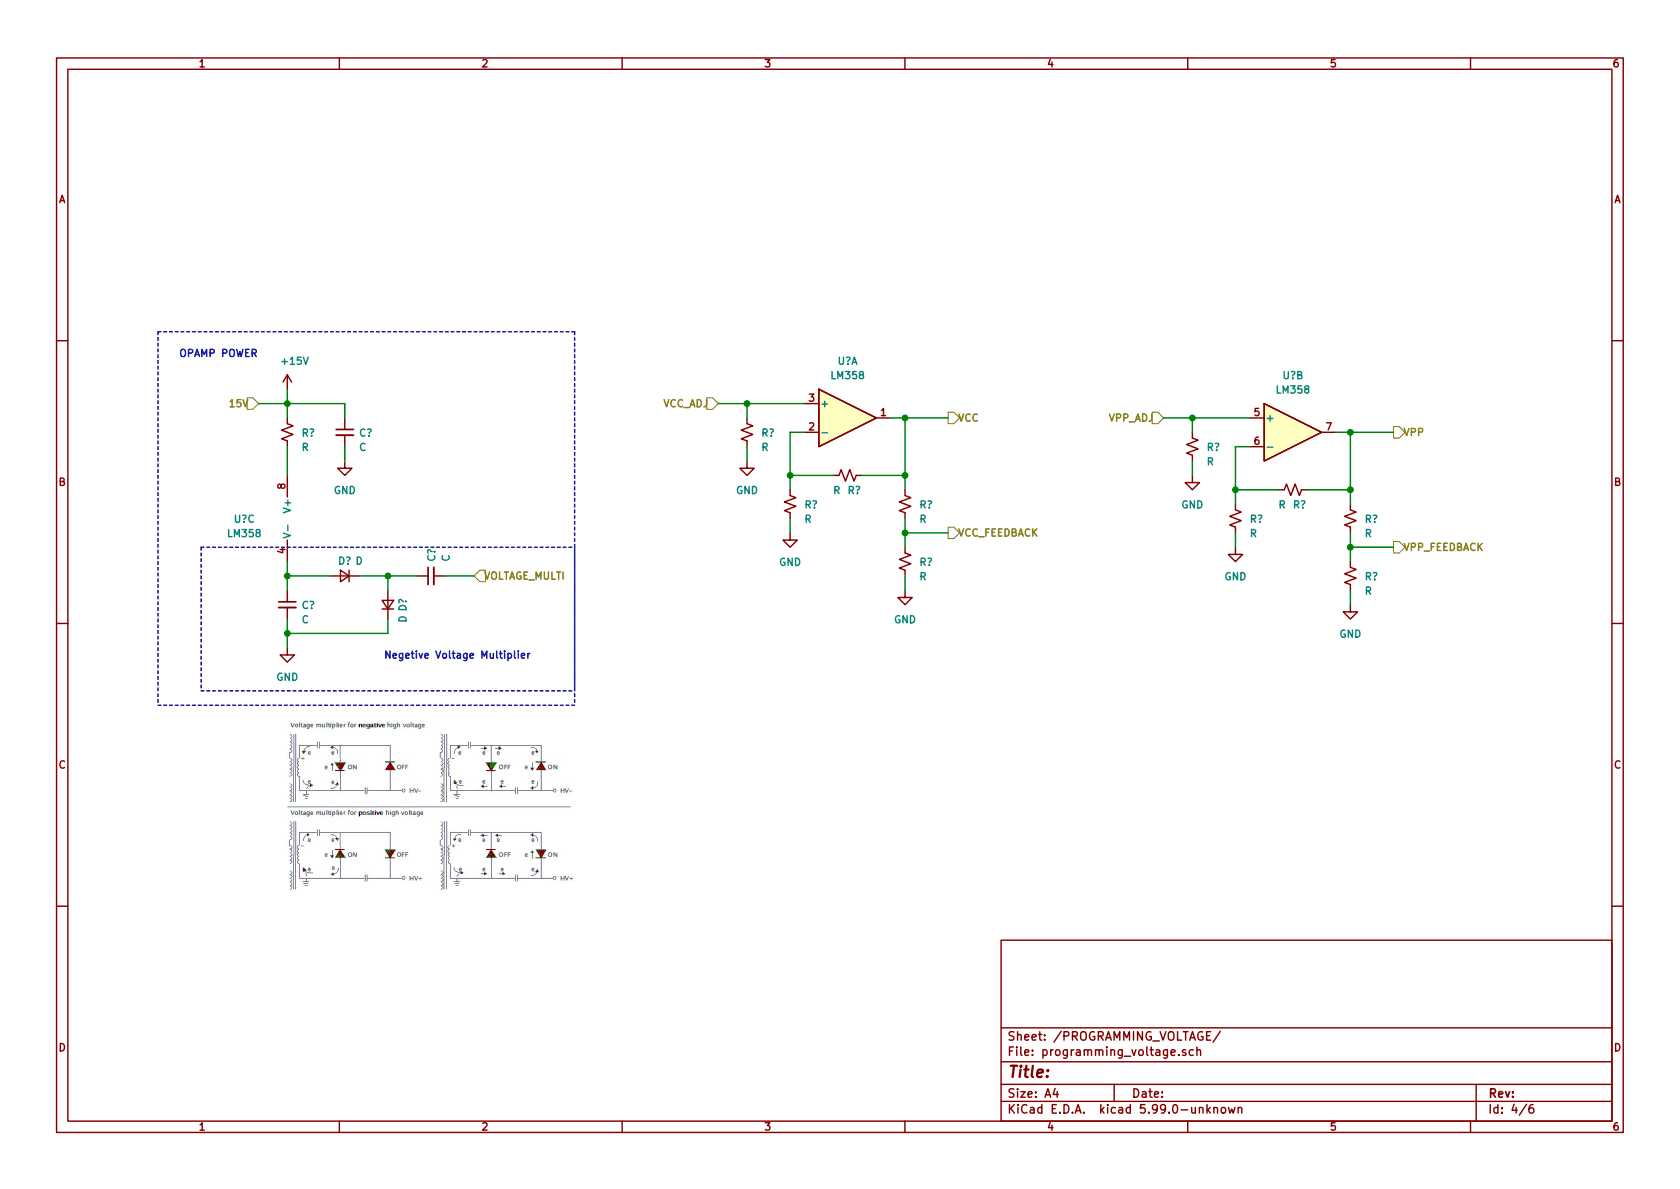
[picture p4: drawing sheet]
EESchema Schematic File Version 5
EELAYER 33 0
EELAYER END
$Descr A4 11693 8268
encoding utf-8
Sheet 3 6
Title ""
Date ""
Rev ""
Comp ""
Comment1 ""
Comment2 ""
Comment3 ""
Comment4 ""
Comment5 ""
Comment6 ""
Comment7 ""
Comment8 ""
Comment9 ""
$EndDescr
Connection ~ 5200 2800
Connection ~ 5500 3300
Connection ~ 6300 2900
Connection ~ 6300 3300
Connection ~ 6300 3700
Connection ~ 8600 3400
Connection ~ 8300 2900
Connection ~ 9400 3800
Connection ~ 9400 3400
Connection ~ 9400 3000
Connection ~ 2000 2800
Connection ~ 2000 4000
Connection ~ 2000 4400
Connection ~ 2700 4000
Wire Wire Line
	1800 2800 2000 2800
Wire Wire Line
	2000 2700 2000 2800
Wire Wire Line
	2000 2800 2000 2900
Wire Wire Line
	2000 2800 2400 2800
Wire Wire Line
	2000 3100 2000 3300
Wire Wire Line
	2000 3900 2000 4000
Wire Wire Line
	2000 4000 2000 4100
Wire Wire Line
	2000 4000 2300 4000
Wire Wire Line
	2000 4300 2000 4400
Wire Wire Line
	2000 4400 2000 4500
Wire Wire Line
	2000 4400 2700 4400
Wire Wire Line
	2400 2800 2400 2900
Wire Wire Line
	2400 3100 2400 3200
Wire Wire Line
	2500 4000 2700 4000
Wire Wire Line
	2700 4000 2900 4000
Wire Wire Line
	2700 4100 2700 4000
Wire Wire Line
	2700 4400 2700 4300
Wire Wire Line
	3100 4000 3300 4000
Wire Wire Line
	5000 2800 5200 2800
Wire Wire Line
	5200 2800 5200 2900
Wire Wire Line
	5200 2800 5600 2800
Wire Wire Line
	5200 3100 5200 3200
Wire Wire Line
	5500 3000 5500 3300
Wire Wire Line
	5500 3300 5500 3400
Wire Wire Line
	5500 3300 5800 3300
Wire Wire Line
	5500 3600 5500 3700
Wire Wire Line
	5600 3000 5500 3000
Wire Wire Line
	6000 3300 6300 3300
Wire Wire Line
	6200 2900 6300 2900
Wire Wire Line
	6300 2900 6300 3300
Wire Wire Line
	6300 2900 6600 2900
Wire Wire Line
	6300 3300 6300 3400
Wire Wire Line
	6300 3600 6300 3700
Wire Wire Line
	6300 3700 6300 3800
Wire Wire Line
	6300 3700 6600 3700
Wire Wire Line
	6300 4000 6300 4100
Wire Wire Line
	8100 2900 8300 2900
Wire Wire Line
	8300 2900 8300 3000
Wire Wire Line
	8300 2900 8700 2900
Wire Wire Line
	8300 3200 8300 3300
Wire Wire Line
	8600 3100 8600 3400
Wire Wire Line
	8600 3400 8600 3500
Wire Wire Line
	8600 3400 8900 3400
Wire Wire Line
	8600 3700 8600 3800
Wire Wire Line
	8700 3100 8600 3100
Wire Wire Line
	9100 3400 9400 3400
Wire Wire Line
	9300 3000 9400 3000
Wire Wire Line
	9400 3000 9400 3400
Wire Wire Line
	9400 3000 9700 3000
Wire Wire Line
	9400 3400 9400 3500
Wire Wire Line
	9400 3700 9400 3800
Wire Wire Line
	9400 3800 9400 3900
Wire Wire Line
	9400 3800 9700 3800
Wire Wire Line
	9400 4100 9400 4200
Wire Notes Line
	1100 2300 1100 4900
Wire Notes Line
	1100 2300 4000 2300
Wire Notes Line
	1400 3800 1400 4800
Wire Notes Line
	1400 3800 4000 3800
Wire Notes Line
	1400 4800 4000 4800
Wire Notes Line
	4000 2300 4000 4900
Wire Notes Line
	4000 3800 4000 4800
Wire Notes Line
	4000 4900 1100 4900
Text Notes 1800 2500 2    50   ~ 10
OPAMP POWER
Text Notes 3700 4600 2    50   ~ 10
Negetive Voltage Multiplier
Text HLabel 1800 2800 0    50   Input ~ 0
15V
Text HLabel 3300 4000 2    50   Input ~ 0
VOLTAGE_MULTI
Text HLabel 5000 2800 0    50   Input ~ 0
VCC_ADJ
Text HLabel 6600 2900 2    50   Output ~ 0
VCC
Text HLabel 6600 3700 2    50   Output ~ 0
VCC_FEEDBACK
Text HLabel 8100 2900 0    50   Input ~ 0
VPP_ADJ
Text HLabel 9700 3000 2    50   Output ~ 0
VPP
Text HLabel 9700 3800 2    50   Output ~ 0
VPP_FEEDBACK
$Comp
L power:+15V #PWR?
U 1 1
P 2000 2700
F 0 "#PWR?" H 2000 2550 50  0001 C CNN
F 1 "+15V" H 2050 2900 50  0000 C CNN
F 2 "" H 2000 2700 50  0001 C CNN
F 3 "" H 2000 2700 50  0001 C CNN
	1    2000 2700
	1    0    0    -1  
$EndComp
$Comp
L power:GND #PWR?
U 1 1
P 2000 4500
F 0 "#PWR?" H 2000 4250 50  0001 C CNN
F 1 "GND" H 2000 4300 50  0000 C CNN
F 2 "" H 2000 4500 50  0001 C CNN
F 3 "" H 2000 4500 50  0001 C CNN
	1    2000 4500
	1    0    0    -1  
$EndComp
$Comp
L power:GND #PWR?
U 1 1
P 2400 3200
F 0 "#PWR?" H 2400 2950 50  0001 C CNN
F 1 "GND" H 2400 3000 50  0000 C CNN
F 2 "" H 2400 3200 50  0001 C CNN
F 3 "" H 2400 3200 50  0001 C CNN
	1    2400 3200
	1    0    0    -1  
$EndComp
$Comp
L power:GND #PWR?
U 1 1
P 5200 3200
F 0 "#PWR?" H 5200 2950 50  0001 C CNN
F 1 "GND" H 5200 3000 50  0000 C CNN
F 2 "" H 5200 3200 50  0001 C CNN
F 3 "" H 5200 3200 50  0001 C CNN
	1    5200 3200
	1    0    0    -1  
$EndComp
$Comp
L power:GND #PWR?
U 1 1
P 5500 3700
F 0 "#PWR?" H 5500 3450 50  0001 C CNN
F 1 "GND" H 5500 3500 50  0000 C CNN
F 2 "" H 5500 3700 50  0001 C CNN
F 3 "" H 5500 3700 50  0001 C CNN
	1    5500 3700
	1    0    0    -1  
$EndComp
$Comp
L power:GND #PWR?
U 1 1
P 6300 4100
F 0 "#PWR?" H 6300 3850 50  0001 C CNN
F 1 "GND" H 6300 3900 50  0000 C CNN
F 2 "" H 6300 4100 50  0001 C CNN
F 3 "" H 6300 4100 50  0001 C CNN
	1    6300 4100
	1    0    0    -1  
$EndComp
$Comp
L power:GND #PWR?
U 1 1
P 8300 3300
F 0 "#PWR?" H 8300 3050 50  0001 C CNN
F 1 "GND" H 8300 3100 50  0000 C CNN
F 2 "" H 8300 3300 50  0001 C CNN
F 3 "" H 8300 3300 50  0001 C CNN
	1    8300 3300
	1    0    0    -1  
$EndComp
$Comp
L power:GND #PWR?
U 1 1
P 8600 3800
F 0 "#PWR?" H 8600 3550 50  0001 C CNN
F 1 "GND" H 8600 3600 50  0000 C CNN
F 2 "" H 8600 3800 50  0001 C CNN
F 3 "" H 8600 3800 50  0001 C CNN
	1    8600 3800
	1    0    0    -1  
$EndComp
$Comp
L power:GND #PWR?
U 1 1
P 9400 4200
F 0 "#PWR?" H 9400 3950 50  0001 C CNN
F 1 "GND" H 9400 4000 50  0000 C CNN
F 2 "" H 9400 4200 50  0001 C CNN
F 3 "" H 9400 4200 50  0001 C CNN
	1    9400 4200
	1    0    0    -1  
$EndComp
$Comp
L Device:R_Small_US R?
U 1 1
P 2000 3000
F 0 "R?" H 2100 3000 50  0000 L CNN
F 1 "R" H 2100 2900 50  0000 L CNN
F 2 "" H 2000 3000 50  0001 C CNN
F 3 "~" H 2000 3000 50  0001 C CNN
	1    2000 3000
	1    0    0    -1  
$EndComp
$Comp
L Device:R_Small_US R?
U 1 1
P 5200 3000
F 0 "R?" H 5300 3000 50  0000 L CNN
F 1 "R" H 5300 2900 50  0000 L CNN
F 2 "" H 5200 3000 50  0001 C CNN
F 3 "~" H 5200 3000 50  0001 C CNN
	1    5200 3000
	1    0    0    -1  
$EndComp
$Comp
L Device:R_Small_US R?
U 1 1
P 5500 3500
F 0 "R?" H 5600 3500 50  0000 L CNN
F 1 "R" H 5600 3400 50  0000 L CNN
F 2 "" H 5500 3500 50  0001 C CNN
F 3 "~" H 5500 3500 50  0001 C CNN
	1    5500 3500
	1    0    0    -1  
$EndComp
$Comp
L Device:R_Small_US R?
U 1 1
P 5900 3300
F 0 "R?" V 6000 3300 50  0000 L CNN
F 1 "R" V 6000 3200 50  0000 L CNN
F 2 "" H 5900 3300 50  0001 C CNN
F 3 "~" H 5900 3300 50  0001 C CNN
	1    5900 3300
	0    1    1    0   
$EndComp
$Comp
L Device:R_Small_US R?
U 1 1
P 6300 3500
F 0 "R?" H 6400 3500 50  0000 L CNN
F 1 "R" H 6400 3400 50  0000 L CNN
F 2 "" H 6300 3500 50  0001 C CNN
F 3 "~" H 6300 3500 50  0001 C CNN
	1    6300 3500
	1    0    0    -1  
$EndComp
$Comp
L Device:R_Small_US R?
U 1 1
P 6300 3900
F 0 "R?" H 6400 3900 50  0000 L CNN
F 1 "R" H 6400 3800 50  0000 L CNN
F 2 "" H 6300 3900 50  0001 C CNN
F 3 "~" H 6300 3900 50  0001 C CNN
	1    6300 3900
	1    0    0    -1  
$EndComp
$Comp
L Device:R_Small_US R?
U 1 1
P 8300 3100
F 0 "R?" H 8400 3100 50  0000 L CNN
F 1 "R" H 8400 3000 50  0000 L CNN
F 2 "" H 8300 3100 50  0001 C CNN
F 3 "~" H 8300 3100 50  0001 C CNN
	1    8300 3100
	1    0    0    -1  
$EndComp
$Comp
L Device:R_Small_US R?
U 1 1
P 8600 3600
F 0 "R?" H 8700 3600 50  0000 L CNN
F 1 "R" H 8700 3500 50  0000 L CNN
F 2 "" H 8600 3600 50  0001 C CNN
F 3 "~" H 8600 3600 50  0001 C CNN
	1    8600 3600
	1    0    0    -1  
$EndComp
$Comp
L Device:R_Small_US R?
U 1 1
P 9000 3400
F 0 "R?" V 9100 3400 50  0000 L CNN
F 1 "R" V 9100 3300 50  0000 L CNN
F 2 "" H 9000 3400 50  0001 C CNN
F 3 "~" H 9000 3400 50  0001 C CNN
	1    9000 3400
	0    1    1    0   
$EndComp
$Comp
L Device:R_Small_US R?
U 1 1
P 9400 3600
F 0 "R?" H 9500 3600 50  0000 L CNN
F 1 "R" H 9500 3500 50  0000 L CNN
F 2 "" H 9400 3600 50  0001 C CNN
F 3 "~" H 9400 3600 50  0001 C CNN
	1    9400 3600
	1    0    0    -1  
$EndComp
$Comp
L Device:R_Small_US R?
U 1 1
P 9400 4000
F 0 "R?" H 9500 4000 50  0000 L CNN
F 1 "R" H 9500 3900 50  0000 L CNN
F 2 "" H 9400 4000 50  0001 C CNN
F 3 "~" H 9400 4000 50  0001 C CNN
	1    9400 4000
	1    0    0    -1  
$EndComp
$Comp
L Device:D_Small D?
U 1 1
P 2400 4000
F 0 "D?" H 2400 3900 50  0000 C CNN
F 1 "D" H 2300 3900 50  0000 C CNN
F 2 "" V 2400 4000 50  0001 C CNN
F 3 "~" V 2400 4000 50  0001 C CNN
	1    2400 4000
	-1   0    0    1   
$EndComp
$Comp
L Device:D_Small D?
U 1 1
P 2700 4200
F 0 "D?" H 2700 4100 50  0000 C CNN
F 1 "D" H 2600 4100 50  0000 C CNN
F 2 "" V 2700 4200 50  0001 C CNN
F 3 "~" V 2700 4200 50  0001 C CNN
	1    2700 4200
	0    -1   -1   0   
$EndComp
$Comp
L Device:C_Small C?
U 1 1
P 2000 4200
F 0 "C?" H 2100 4200 50  0000 L CNN
F 1 "C" H 2100 4100 50  0000 L CNN
F 2 "" H 2000 4200 50  0001 C CNN
F 3 "~" H 2000 4200 50  0001 C CNN
	1    2000 4200
	1    0    0    -1  
$EndComp
$Comp
L Device:C_Small C?
U 1 1
P 2400 3000
F 0 "C?" H 2500 3000 50  0000 L CNN
F 1 "C" H 2500 2900 50  0000 L CNN
F 2 "" H 2400 3000 50  0001 C CNN
F 3 "~" H 2400 3000 50  0001 C CNN
	1    2400 3000
	1    0    0    -1  
$EndComp
$Comp
L Device:C_Small C?
U 1 1
P 3000 4000
F 0 "C?" H 3100 4000 50  0000 L CNN
F 1 "C" H 3100 3900 50  0000 L CNN
F 2 "" H 3000 4000 50  0001 C CNN
F 3 "~" H 3000 4000 50  0001 C CNN
	1    3000 4000
	0    -1   -1   0   
$EndComp
$Comp
L Amplifier_Operational:LM358 U?
U 3 1
P 2100 3600
F 0 "U?" H 1700 3600 50  0000 C CNN
F 1 "LM358" H 1700 3500 50  0000 C CNN
F 2 "" H 2100 3600 50  0001 C CNN
F 3 "http://www.ti.com/lit/ds/symlink/lm2904-n.pdf" H 2100 3600 50  0001 C CNN
	3    2100 3600
	1    0    0    -1  
$EndComp
$Comp
L Amplifier_Operational:LM358 U?
U 1 1
P 5900 2900
F 0 "U?" H 5900 3300 50  0000 C CNN
F 1 "LM358" H 5900 3200 50  0000 C CNN
F 2 "" H 5900 2900 50  0001 C CNN
F 3 "http://www.ti.com/lit/ds/symlink/lm2904-n.pdf" H 5900 2900 50  0001 C CNN
	1    5900 2900
	1    0    0    -1  
$EndComp
$Comp
L Amplifier_Operational:LM358 U?
U 2 1
P 9000 3000
F 0 "U?" H 9000 3400 50  0000 C CNN
F 1 "LM358" H 9000 3300 50  0000 C CNN
F 2 "" H 9000 3000 50  0001 C CNN
F 3 "http://www.ti.com/lit/ds/symlink/lm2904-n.pdf" H 9000 3000 50  0001 C CNN
	2    9000 3000
	1    0    0    -1  
$EndComp
$EndSCHEMATC
